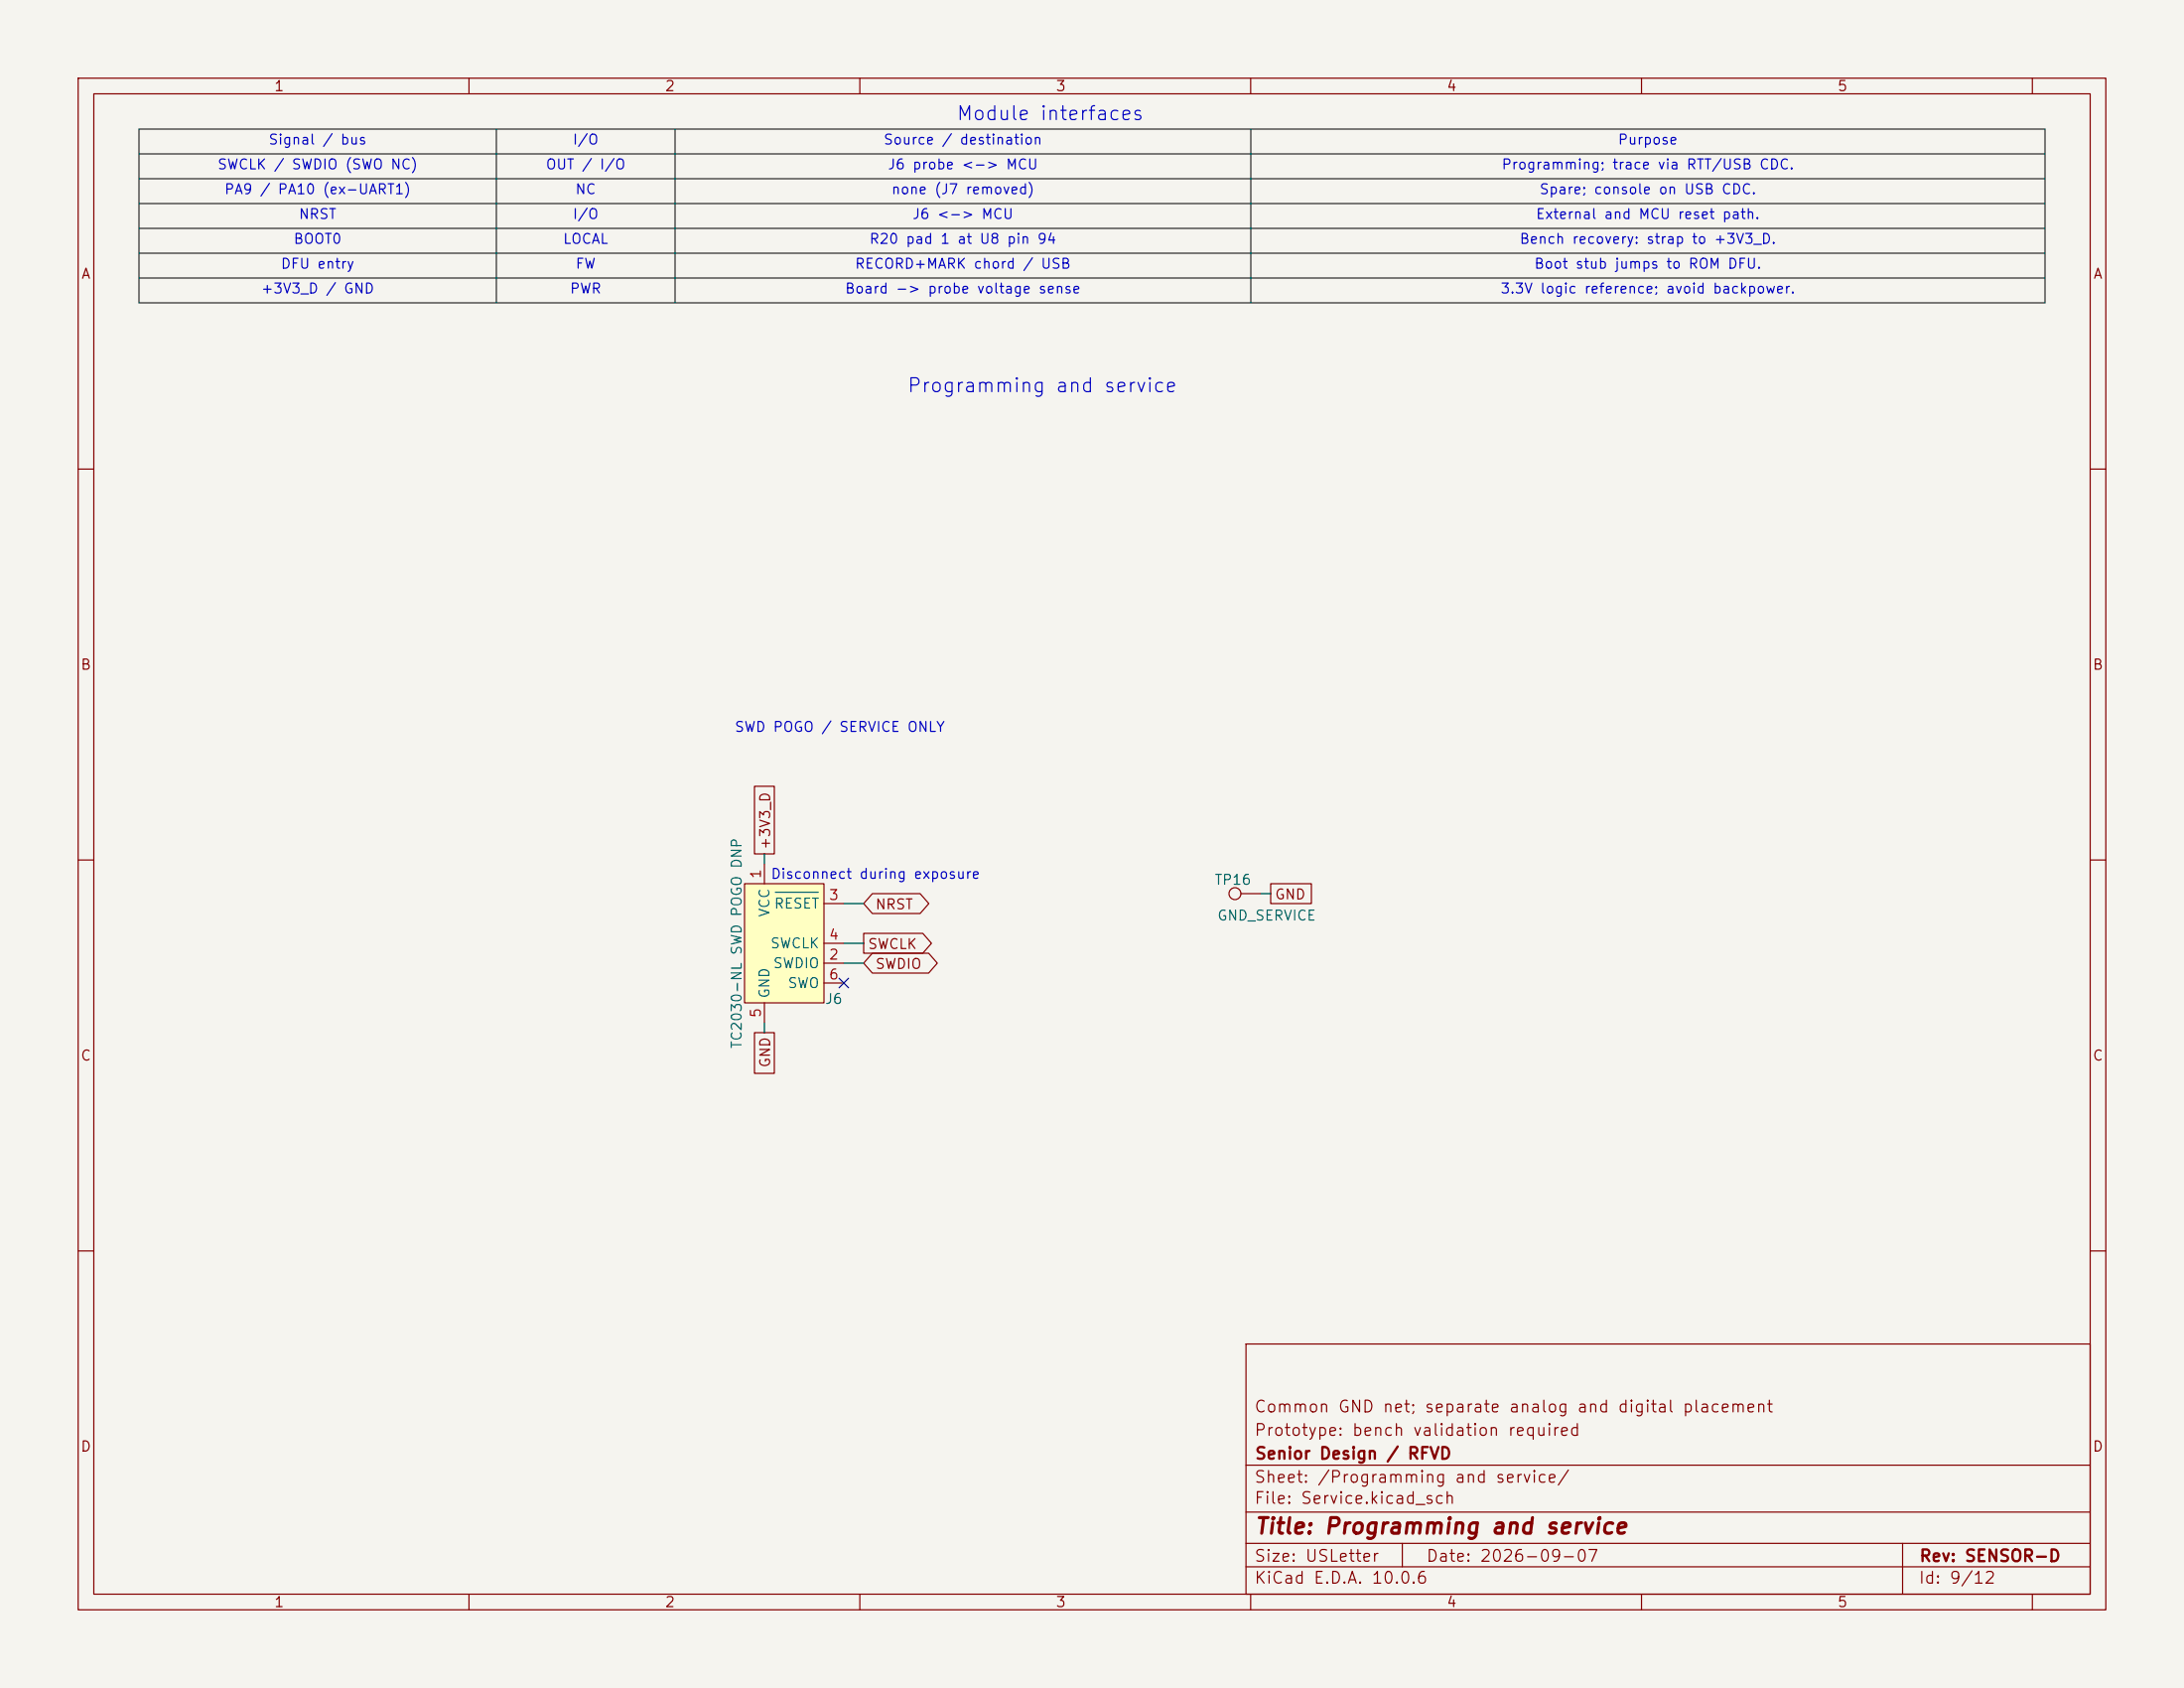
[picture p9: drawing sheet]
<svg xmlns="http://www.w3.org/2000/svg" width="279mm" height="216mm" viewBox="0 0 279 216" stroke-linecap="round" stroke-linejoin="round" font-family="sans-serif">
<path d="M0 0h279.4v215.9h-279.4z" fill="#f5f4ef" stroke="#f5f4ef" stroke-width=".13"/>
<g fill="none" stroke="#840000" stroke-width=".15">
<path d="M10 10h259.4v195.9h-259.4zM12 12h255.4v191.9h-255.4zM60 10v2M110 10v2M160 10v2M210 10v2M260 10v2M10 60h2M267.4 60h2M10 110h2M267.4 110h2M10 160h2"/>
<path d="M159.4 171.9h108v32h-108zM267.4 160h2M159.4 197.4h108M159.4 193.4h108M159.4 187.4h108M179.4 197.4v3M243.4 197.4v6.5M60 203.9v2M110 203.9v2M159.4 200.4h108M160 203.9v2M210 203.9v2"/>
<path d="M260 203.9v2"/>
</g>
<path d="M95.2 113h10.2v15.3h-10.2z" fill="#ffffc2"/>
<g fill="none" stroke="#840000" stroke-width=".15">
<path d="M95.2 113h10.2v15.3h-10.2zM96.5 100.6h2.6v8.6h-2.6zM97.8 110.5v2.5M105.4 115.6h2.5M110.5 119.4h7.6l1.1 1.3-1.1 1.2h-7.6zM111.6 114.3h6.1l1.1 1.3-1.1 1.2h-6.1l-1.1-1.2zM158.7 114.3h2.6M162.6 113h5.2v2.6h-5.2zM96.5 132.1h2.6v5.2h-2.6zM97.8 128.3v2.5M105.4 123.2h2.5M105.4 120.7h2.5"/>
<path d="M105.4 125.7h2.5M111.6 121.9h7.2l1.1 1.3-1.1 1.3h-7.2l-1.1-1.3z"/>
<circle cx="158" cy="114.3" r=".76"/>
</g>
<path d="M99.2 114.1h5.5" fill="none" stroke="#006464" stroke-width=".15"/>
<path d="M17.8 16.5h243.8v22.2h-243.8zM17.8 19.7h243.8M63.5 16.5v22.2M86.4 16.5v22.2M160 16.5v22.2M17.8 32.4h243.8M17.8 22.9h243.8M17.8 26h243.8M17.8 29.2h243.8M17.8 35.6h243.8" fill="none" stroke="#000" stroke-width=".13"/>
<path d="M97.8 109.2v1.3M107.9 115.6h2.6M161.3 114.3h1.3M97.8 130.8v1.3M107.9 123.2h2.6M107.9 120.7h2.6" fill="none" stroke="#009600" stroke-width=".15"/>
<path d="M107.3 125.1l1.3 1.2M108.6 125.1l-1.3 1.2" fill="none" stroke="#000084" stroke-width=".15"/>
<text font-size="2" fill="#840000" x="160.4" y="196.7">Title: Programming and service</text>
<g font-size="1.8" fill="#0000c2">
<text x="122.3" y="15.8">Module interfaces</text>
<text x="115.9" y="50.6">Programming and service</text>
</g>
<g font-size="1.5" fill="#840000">
<text x="160.4" y="184">Prototype: bench validation required</text>
<text x="160.4" y="181">Common GND net; separate analog and digital placement</text>
<text x="160.4" y="190">Sheet: /Programming and service/</text>
<text x="160.4" y="187">Senior Design / RFVD</text>
<text x="160.4" y="192.7">File: Service.kicad_sch</text>
<text x="160.4" y="202.9">KiCad E.D.A. 10.0.6</text>
<text x="160.4" y="200.1">Size: USLetter</text>
<text x="182.4" y="200.1">Date: 2026-09-07</text>
<text x="245.4" y="202.9">Id: 9/12</text>
<text x="245.4" y="200.1">Rev: SENSOR-D</text>
</g>
<g font-size="1.3" fill="#840000">
<text x="35" y="12">1</text>
<text x="85" y="12">2</text>
<text x="135" y="12">3</text>
<text x="185" y="12">4</text>
<text x="235" y="12">5</text>
<text x="10.3" y="36">A</text>
<text x="267.7" y="36">A</text>
<text x="10.2" y="86">B</text>
<text x="267.6" y="86">B</text>
<text x="98.8" y="108.8" transform="rotate(-90 98.8 108.8)">+3V3_D</text>
<text x="111.9" y="116.6">NRST</text>
<text x="163" y="115.4">GND</text>
<text x="110.9" y="121.7">SWCLK</text>
<text x="111.9" y="124.2">SWDIO</text>
<text x="10.2" y="136">C</text>
<text x="98.8" y="136.7" transform="rotate(-90 98.8 136.7)">GND</text>
<text x="267.6" y="136">C</text>
<text x="10.2" y="186">D</text>
<text x="267.6" y="186">D</text>
<text x="35" y="205.9">1</text>
<text x="85" y="205.9">2</text>
<text x="135" y="205.9">3</text>
<text x="185" y="205.9">4</text>
<text x="235" y="205.9">5</text>
</g>
<g font-size="1.3" fill="#0000c2">
<text x="27.7" y="22">SWCLK / SWDIO (SWO NC)</text>
<text x="34.3" y="18.8">Signal / bus</text>
<text x="69.7" y="22">OUT / I/O</text>
<text x="73.2" y="18.8">I/O</text>
<text x="112.9" y="18.8">Source / destination</text>
<text x="113.5" y="22">J6 probe &lt;-&gt; MCU</text>
<text x="192" y="22">Programming; trace via RTT/USB CDC.</text>
<text x="206.9" y="18.8">Purpose</text>
<text x="28.6" y="25.2">PA9 / PA10 (ex-UART1)</text>
<text x="38.1" y="28.3">NRST</text>
<text x="73.2" y="28.3">I/O</text>
<text x="73.5" y="25.2">NC</text>
<text x="113.9" y="25.2">none (J7 removed)</text>
<text x="116.6" y="28.3">J6 &lt;-&gt; MCU</text>
<text x="196.4" y="28.3">External and MCU reset path.</text>
<text x="196.8" y="25.2">Spare; console on USB CDC.</text>
<text x="35.8" y="34.7">DFU entry</text>
<text x="37.5" y="31.5">BOOT0</text>
<text x="71.9" y="31.5">LOCAL</text>
<text x="73.5" y="34.7">FW</text>
<text x="109.3" y="34.7">RECORD+MARK chord / USB</text>
<text x="111.1" y="31.5">R20 pad 1 at U8 pin 94</text>
<text x="194.3" y="31.5">Bench recovery: strap to +3V3_D.</text>
<text x="196.2" y="34.7">Boot stub jumps to ROM DFU.</text>
<text x="33.3" y="37.9">+3V3_D / GND</text>
<text x="72.8" y="37.9">PWR</text>
<text x="108" y="37.9">Board -&gt; probe voltage sense</text>
<text x="191.9" y="37.9">3.3V logic reference; avoid backpower.</text>
<text x="93.9" y="93.9">SWD POGO / SERVICE ONLY</text>
<text x="98.5" y="112.7">Disconnect during exposure</text>
</g>
<g font-size="1.3" fill="#a90000">
<text x="97.7" y="112.5" transform="rotate(-90 97.7 112.5)">1</text>
<text x="105.9" y="115.4">3</text>
<text x="105.9" y="123.1">2</text>
<text x="105.9" y="120.5">4</text>
<text x="105.9" y="125.6">6</text>
<text x="97.7" y="130.3" transform="rotate(-90 97.7 130.3)">5</text>
</g>
<g font-size="1.3" fill="#006464">
<text x="155.3" y="113.5">TP16</text>
<text x="98.8" y="117.4" transform="rotate(-90 98.8 117.4)">VCC</text>
<text x="98.9" y="116.5">RESET</text>
<text x="155.6" y="118.1">GND_SERVICE</text>
<text x="98.4" y="121.6">SWCLK</text>
<text x="98.8" y="124.2">SWDIO</text>
<text x="98.8" y="127.8" transform="rotate(-90 98.8 127.8)">GND</text>
<text x="100.7" y="126.7">SWO</text>
<text x="105.5" y="128.7">J6</text>
<text x="95.2" y="134.2" transform="rotate(-90 95.2 134.2)">TC2030-NL SWD POGO DNP</text>
</g>
</svg>
